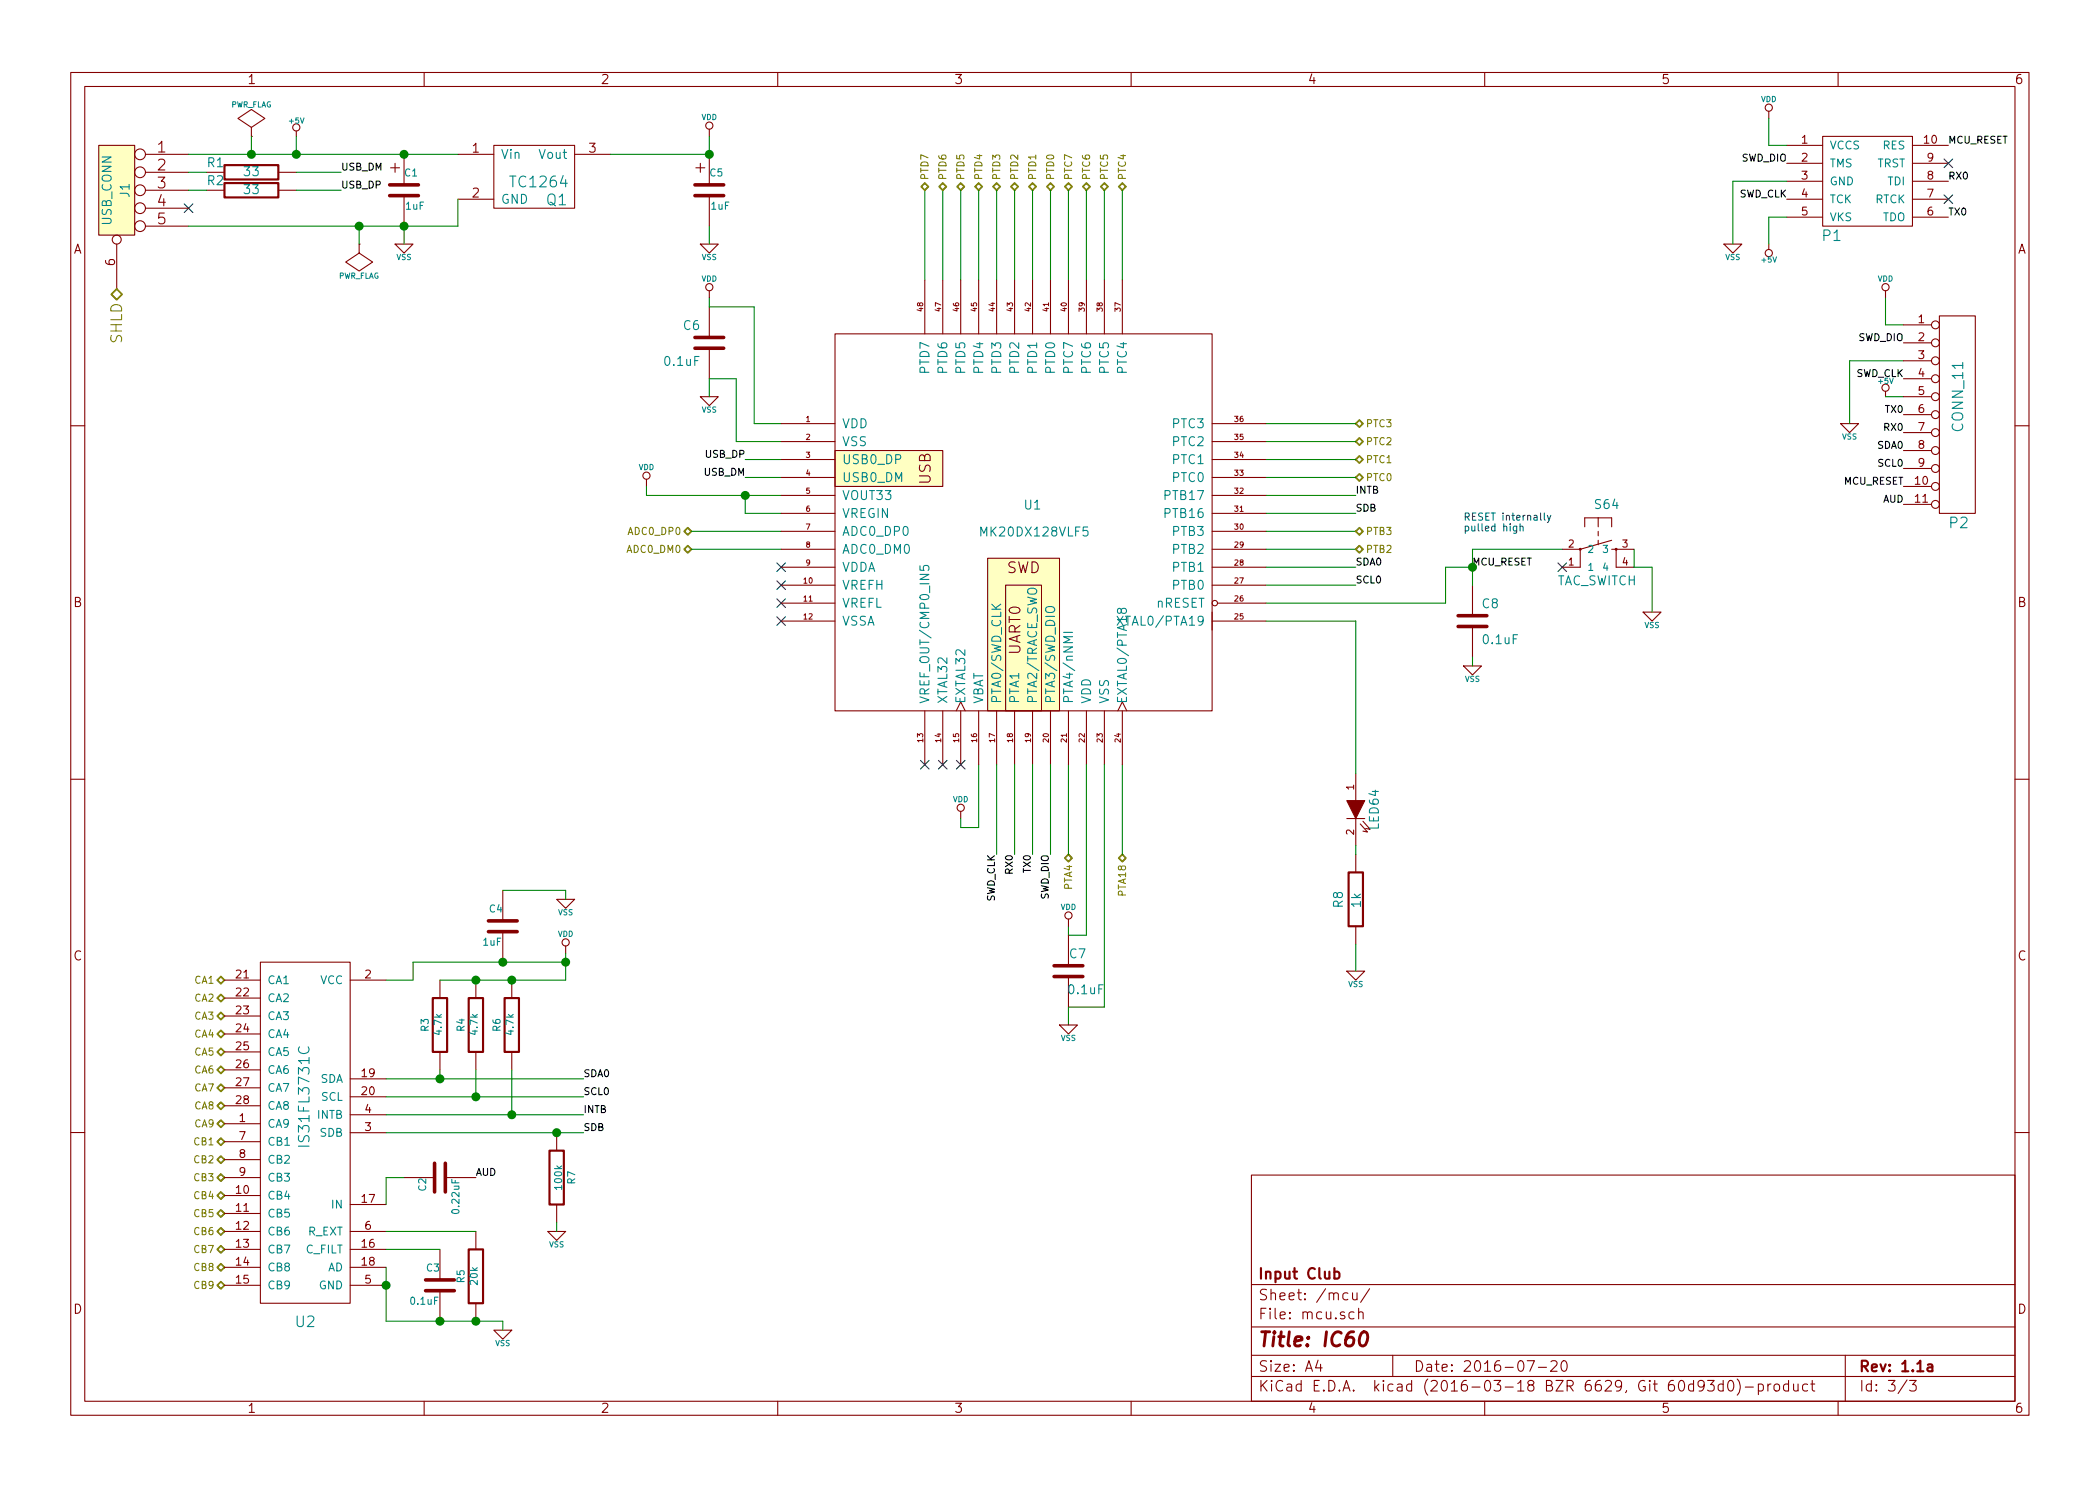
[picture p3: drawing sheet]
EESchema Schematic File Version 2
LIBS:IC60
LIBS:IC60-cache
EELAYER 25 0
EELAYER END
$Descr A4 11693 8268
encoding utf-8
Sheet 3 3
Title "IC60"
Date "2016-07-20"
Rev "1.1a"
Comp "Input Club"
Comment1 ""
Comment2 ""
Comment3 ""
Comment4 ""
$EndDescr
$Comp
L R R8
U 1 1
P 7550 5000
F 0 "R8" V 7450 4950 50  0000 L CNN
F 1 "1k" V 7550 4950 50  0000 L CNN
F 2 "lib.pretty:SMD-1005" V 7450 5000 60  0001 C CNN
F 3 "" H 7550 5000 60  0001 C CNN
	1    7550 5000
	1    0    0    -1  
$EndComp
$Comp
L LED LED64
U 1 1
P 7550 4500
F 0 "LED64" H 7550 4400 50  0000 C CNN
F 1 "LED" V 7650 4650 50  0001 C CNN
F 2 "lib.pretty:LED-0603" H 7550 4600 60  0001 C CNN
F 3 "" H 7550 4500 60  0001 C CNN
	1    7550 4500
	0    -1   1    0   
$EndComp
$Comp
L C C8
U 1 1
P 8200 3450
F 0 "C8" H 8250 3550 50  0000 L CNN
F 1 "0.1uF" H 8250 3350 50  0000 L CNN
F 2 "lib.pretty:SMD-1005" V 8100 3450 60  0001 C CNN
F 3 "" H 8200 3450 60  0001 C CNN
	1    8200 3450
	1    0    0    -1  
$EndComp
$Comp
L C C6
U 1 1
P 3950 1900
F 0 "C6" H 4000 2000 50  0000 L CNN
F 1 "0.1uF" H 4000 1800 50  0000 L CNN
F 2 "lib.pretty:SMD-1005" V 3800 1900 50  0001 C CNN
F 3 "" H 3950 1900 60  0001 C CNN
	1    3950 1900
	-1   0    0    -1  
$EndComp
Text HLabel 5950 4750 3    40   3State ~ 0
PTA4
$Comp
L VSS #PWR01
U 1 1
P 3950 2200
F 0 "#PWR01" H 3950 2200 30  0001 C CNN
F 1 "VSS" H 3950 2130 30  0000 C CNN
F 2 "" H 3950 2200 60  0001 C CNN
F 3 "" H 3950 2200 60  0001 C CNN
	1    3950 2200
	1    0    0    -1  
$EndComp
$Comp
L VSS #PWR02
U 1 1
P 9200 3400
F 0 "#PWR02" H 9200 3400 30  0001 C CNN
F 1 "VSS" H 9200 3330 30  0000 C CNN
F 2 "" H 9200 3400 60  0001 C CNN
F 3 "" H 9200 3400 60  0001 C CNN
	1    9200 3400
	1    0    0    -1  
$EndComp
$Comp
L VSS #PWR03
U 1 1
P 8200 3700
F 0 "#PWR03" H 8200 3700 30  0001 C CNN
F 1 "VSS" H 8200 3630 30  0000 C CNN
F 2 "" H 8200 3700 60  0001 C CNN
F 3 "" H 8200 3700 60  0001 C CNN
	1    8200 3700
	1    0    0    -1  
$EndComp
$Comp
L VSS #PWR04
U 1 1
P 7550 5400
F 0 "#PWR04" H 7550 5400 30  0001 C CNN
F 1 "VSS" H 7550 5330 30  0000 C CNN
F 2 "" H 7550 5400 60  0001 C CNN
F 3 "" H 7550 5400 60  0001 C CNN
	1    7550 5400
	1    0    0    -1  
$EndComp
NoConn ~ 8700 3150
Text HLabel 7550 2650 2    40   3State ~ 0
PTC0
Text HLabel 3850 2950 0    40   3State ~ 0
ADC0_DP0
Text HLabel 3850 3050 0    40   3State ~ 0
ADC0_DM0
$Comp
L VDD #PWR05
U 1 1
P 3950 1650
F 0 "#PWR05" H 3950 1750 30  0001 C CNN
F 1 "VDD" H 3950 1760 30  0000 C CNN
F 2 "" H 3950 1650 60  0000 C CNN
F 3 "" H 3950 1650 60  0000 C CNN
	1    3950 1650
	1    0    0    -1  
$EndComp
$Comp
L VDD #PWR06
U 1 1
P 5350 4550
F 0 "#PWR06" H 5350 4650 30  0001 C CNN
F 1 "VDD" H 5350 4660 30  0000 C CNN
F 2 "" H 5350 4550 60  0000 C CNN
F 3 "" H 5350 4550 60  0000 C CNN
	1    5350 4550
	1    0    0    -1  
$EndComp
$Comp
L R R2
U 1 1
P 1400 1050
F 0 "R2" V 1450 1250 50  0000 C CNN
F 1 "33" V 1400 1050 50  0000 C CNN
F 2 "lib.pretty:SMD-1005" V 1300 1050 50  0001 C CNN
F 3 "" H 1400 1050 60  0001 C CNN
	1    1400 1050
	0    -1   -1   0   
$EndComp
$Comp
L R R1
U 1 1
P 1400 950
F 0 "R1" V 1450 1150 50  0000 C CNN
F 1 "33" V 1400 950 50  0000 C CNN
F 2 "lib.pretty:SMD-1005" V 1500 950 50  0001 C CNN
F 3 "" H 1400 950 60  0001 C CNN
	1    1400 950 
	0    -1   -1   0   
$EndComp
NoConn ~ 1050 1150
Text Label 1900 950  0    39   ~ 0
USB_DM
Text Label 1900 1050 0    39   ~ 0
USB_DP
Text Label 4150 2550 2    39   ~ 0
USB_DP
Text Label 4150 2650 2    39   ~ 0
USB_DM
$Comp
L VSS #PWR07
U 1 1
P 9650 1350
F 0 "#PWR07" H 9650 1350 30  0001 C CNN
F 1 "VSS" H 9650 1280 30  0000 C CNN
F 2 "" H 9650 1350 60  0000 C CNN
F 3 "" H 9650 1350 60  0000 C CNN
	1    9650 1350
	1    0    0    -1  
$EndComp
Text Label 5550 4750 3    39   ~ 0
SWD_CLK
Text Label 5850 4750 3    39   ~ 0
SWD_DIO
Text Label 9950 1100 2    39   ~ 0
SWD_CLK
Text Label 9950 900  2    39   ~ 0
SWD_DIO
$Comp
L VSS #PWR08
U 1 1
P 2250 1350
F 0 "#PWR08" H 2250 1350 30  0001 C CNN
F 1 "VSS" H 2250 1280 30  0000 C CNN
F 2 "" H 2250 1350 60  0000 C CNN
F 3 "" H 2250 1350 60  0000 C CNN
	1    2250 1350
	1    0    0    -1  
$EndComp
$Comp
L +5V #PWR09
U 1 1
P 9850 1350
F 0 "#PWR09" H 9850 1440 20  0001 C CNN
F 1 "+5V" H 9850 1440 30  0000 C CNN
F 2 "" H 9850 1350 60  0000 C CNN
F 3 "" H 9850 1350 60  0000 C CNN
	1    9850 1350
	-1   0    0    1   
$EndComp
$Comp
L PWR_FLAG #FLG010
U 1 1
P 1400 750
F 0 "#FLG010" H 1400 845 30  0001 C CNN
F 1 "PWR_FLAG" H 1400 930 30  0000 C CNN
F 2 "" H 1400 750 60  0000 C CNN
F 3 "" H 1400 750 60  0000 C CNN
	1    1400 750 
	1    0    0    -1  
$EndComp
$Comp
L PWR_FLAG #FLG011
U 1 1
P 2000 1350
F 0 "#FLG011" H 2000 1445 30  0001 C CNN
F 1 "PWR_FLAG" H 2000 1530 30  0000 C CNN
F 2 "" H 2000 1350 60  0000 C CNN
F 3 "" H 2000 1350 60  0000 C CNN
	1    2000 1350
	-1   0    0    1   
$EndComp
Text HLabel 6250 4750 3    40   3State ~ 0
PTA18
Text HLabel 5550 1050 1    40   3State ~ 0
PTD3
Text HLabel 5750 1050 1    40   3State ~ 0
PTD1
Text HLabel 5650 1050 1    40   3State ~ 0
PTD2
Text Notes 8150 2950 0    40   ~ 0
RESET internally\npulled high
Text HLabel 5450 1050 1    40   3State ~ 0
PTD4
Text HLabel 5350 1050 1    40   3State ~ 0
PTD5
Text HLabel 1250 5450 0    40   3State ~ 0
CA1
Text HLabel 1250 5550 0    40   3State ~ 0
CA2
Text HLabel 1250 5650 0    40   3State ~ 0
CA3
Text HLabel 1250 5750 0    40   3State ~ 0
CA4
Text HLabel 1250 5850 0    40   3State ~ 0
CA5
Text HLabel 1250 5950 0    40   3State ~ 0
CA6
Text HLabel 1250 6050 0    40   3State ~ 0
CA7
Text HLabel 1250 6150 0    40   3State ~ 0
CA8
Text HLabel 1250 6250 0    40   3State ~ 0
CA9
Text HLabel 1250 6350 0    40   3State ~ 0
CB1
Text HLabel 1250 6450 0    40   3State ~ 0
CB2
Text HLabel 1250 6550 0    40   3State ~ 0
CB3
Text HLabel 1250 6650 0    40   3State ~ 0
CB4
Text HLabel 1250 6750 0    40   3State ~ 0
CB5
Text HLabel 1250 6850 0    40   3State ~ 0
CB6
Text HLabel 1250 6950 0    40   3State ~ 0
CB7
Text HLabel 1250 7050 0    40   3State ~ 0
CB8
Text HLabel 1250 7150 0    40   3State ~ 0
CB9
$Comp
L C C2
U 1 1
P 2450 6550
F 0 "C2" H 2450 6650 40  0000 L CNN
F 1 "0.22uF" H 2456 6465 40  0000 L CNN
F 2 "lib.pretty:SMD-1005" H 2488 6400 30  0001 C CNN
F 3 "~" H 2450 6550 60  0000 C CNN
	1    2450 6550
	0    -1   1    0   
$EndComp
$Comp
L C C4
U 1 1
P 2800 5150
F 0 "C4" H 2800 5250 40  0000 L CNN
F 1 "1uF" H 2806 5065 40  0000 L CNN
F 2 "lib.pretty:SMD-1005" H 2838 5000 30  0001 C CNN
F 3 "~" H 2800 5150 60  0000 C CNN
	1    2800 5150
	-1   0    0    -1  
$EndComp
$Comp
L VSS #PWR012
U 1 1
P 3150 5000
F 0 "#PWR012" H 3150 5000 30  0001 C CNN
F 1 "VSS" H 3150 4930 30  0000 C CNN
F 2 "~" H 3150 5000 60  0000 C CNN
F 3 "~" H 3150 5000 60  0000 C CNN
	1    3150 5000
	-1   0    0    -1  
$EndComp
$Comp
L R R3
U 1 1
P 2450 5700
F 0 "R3" V 2530 5700 40  0000 C CNN
F 1 "4.7k" V 2457 5701 40  0000 C CNN
F 2 "lib.pretty:SMD-1005" V 2380 5700 30  0001 C CNN
F 3 "~" H 2450 5700 30  0000 C CNN
	1    2450 5700
	-1   0    0    -1  
$EndComp
$Comp
L R R4
U 1 1
P 2650 5700
F 0 "R4" V 2730 5700 40  0000 C CNN
F 1 "4.7k" V 2657 5701 40  0000 C CNN
F 2 "lib.pretty:SMD-1005" V 2580 5700 30  0001 C CNN
F 3 "~" H 2650 5700 30  0000 C CNN
	1    2650 5700
	-1   0    0    -1  
$EndComp
$Comp
L R R6
U 1 1
P 2850 5700
F 0 "R6" V 2930 5700 40  0000 C CNN
F 1 "4.7k" V 2857 5701 40  0000 C CNN
F 2 "lib.pretty:SMD-1005" V 2780 5700 30  0001 C CNN
F 3 "~" H 2850 5700 30  0000 C CNN
	1    2850 5700
	-1   0    0    -1  
$EndComp
$Comp
L R R7
U 1 1
P 3100 6550
F 0 "R7" V 3180 6550 40  0000 C CNN
F 1 "100k" V 3107 6551 40  0000 C CNN
F 2 "lib.pretty:SMD-1005" V 3030 6550 30  0001 C CNN
F 3 "~" H 3100 6550 30  0000 C CNN
	1    3100 6550
	1    0    0    1   
$EndComp
$Comp
L VSS #PWR013
U 1 1
P 3100 6850
F 0 "#PWR013" H 3100 6850 30  0001 C CNN
F 1 "VSS" H 3100 6780 30  0000 C CNN
F 2 "~" H 3100 6850 60  0000 C CNN
F 3 "~" H 3100 6850 60  0000 C CNN
	1    3100 6850
	-1   0    0    -1  
$EndComp
$Comp
L R R5
U 1 1
P 2650 7100
F 0 "R5" V 2730 7100 40  0000 C CNN
F 1 "20k" V 2657 7101 40  0000 C CNN
F 2 "lib.pretty:SMD-1005" V 2580 7100 30  0001 C CNN
F 3 "~" H 2650 7100 30  0000 C CNN
	1    2650 7100
	-1   0    0    -1  
$EndComp
$Comp
L C C3
U 1 1
P 2450 7150
F 0 "C3" H 2450 7250 40  0000 L CNN
F 1 "0.1uF" H 2456 7065 40  0000 L CNN
F 2 "lib.pretty:SMD-1005" H 2488 7000 30  0001 C CNN
F 3 "~" H 2450 7150 60  0000 C CNN
	1    2450 7150
	-1   0    0    -1  
$EndComp
$Comp
L VSS #PWR014
U 1 1
P 2800 7400
F 0 "#PWR014" H 2800 7400 30  0001 C CNN
F 1 "VSS" H 2800 7330 30  0000 C CNN
F 2 "~" H 2800 7400 60  0000 C CNN
F 3 "~" H 2800 7400 60  0000 C CNN
	1    2800 7400
	-1   0    0    -1  
$EndComp
Text Label 7550 3250 0    39   ~ 0
SCL0
Text Label 3250 6000 0    39   ~ 0
SDA0
Text Label 3250 6100 0    39   ~ 0
SCL0
Text Label 7550 2850 0    39   ~ 0
SDB
Text Label 7550 2750 0    39   ~ 0
INTB
Text Label 3250 6200 0    39   ~ 0
INTB
Text Label 3250 6300 0    39   ~ 0
SDB
$Comp
L IS31FL3731C U2
U 1 1
P 1700 6100
F 0 "U2" H 1700 4850 59  0000 C CNN
F 1 "IS31FL3731C" V 1700 6100 59  0000 C CNN
F 2 "lib.pretty:SSOP-28" H 1700 6100 60  0001 C CNN
F 3 "~" H 1700 6100 60  0000 C CNN
F 4 "Dual-row" H 1470 5370 5   0001 L BNN "Field4"
	1    1700 6100
	-1   0    0    -1  
$EndComp
Text Label 10600 2500 2    39   ~ 0
SDA0
Text Label 10600 2600 2    39   ~ 0
SCL0
$Comp
L TC1264 Q1
U 1 1
P 3000 1000
F 0 "Q1" H 3100 900 60  0000 C CNN
F 1 "TC1264" H 3000 1000 60  0000 C CNN
F 2 "lib.pretty:SOT-223" H 3000 1000 60  0001 C CNN
F 3 "" H 3000 1000 60  0000 C CNN
	1    3000 1000
	1    0    0    -1  
$EndComp
$Comp
L VDD #PWR015
U 1 1
P 3950 750
F 0 "#PWR015" H 3950 850 30  0001 C CNN
F 1 "VDD" H 3950 860 30  0000 C CNN
F 2 "" H 3950 750 60  0000 C CNN
F 3 "" H 3950 750 60  0000 C CNN
	1    3950 750 
	1    0    0    -1  
$EndComp
$Comp
L CT C5
U 1 1
P 3950 1050
F 0 "C5" H 3950 1150 40  0000 L CNN
F 1 "1uF" H 3956 965 40  0000 L CNN
F 2 "lib.pretty:SMD-1005" H 3988 900 30  0001 C CNN
F 3 "" H 3950 1050 60  0000 C CNN
	1    3950 1050
	1    0    0    -1  
$EndComp
$Comp
L VSS #PWR016
U 1 1
P 3950 1350
F 0 "#PWR016" H 3950 1350 30  0001 C CNN
F 1 "VSS" H 3950 1280 30  0000 C CNN
F 2 "" H 3950 1350 60  0000 C CNN
F 3 "" H 3950 1350 60  0000 C CNN
	1    3950 1350
	1    0    0    -1  
$EndComp
$Comp
L +5V #PWR017
U 1 1
P 1650 750
F 0 "#PWR017" H 1650 840 20  0001 C CNN
F 1 "+5V" H 1650 840 30  0000 C CNN
F 2 "" H 1650 750 60  0000 C CNN
F 3 "" H 1650 750 60  0000 C CNN
	1    1650 750 
	1    0    0    -1  
$EndComp
$Comp
L FLASH_HDR P1
U 1 1
P 10400 1000
F 0 "P1" H 10200 700 59  0000 C CNN
F 1 "FLASH_HDR" V 10400 1000 59  0001 C CNN
F 2 "lib.pretty:JLINK_NEEDLE" H 10400 1000 60  0001 C CNN
F 3 "" H 10400 1000 60  0000 C CNN
F 4 "Dual-row" H 10170 770 5   0001 L BNN "Field4"
	1    10400 1000
	1    0    0    -1  
$EndComp
$Comp
L VDD #PWR018
U 1 1
P 9850 650
F 0 "#PWR018" H 9850 750 30  0001 C CNN
F 1 "VDD" H 9850 760 30  0000 C CNN
F 2 "" H 9850 650 60  0000 C CNN
F 3 "" H 9850 650 60  0000 C CNN
	1    9850 650 
	1    0    0    -1  
$EndComp
Text Label 8200 3150 0    39   ~ 0
MCU_RESET
Text Label 10850 800  0    39   ~ 0
MCU_RESET
$Comp
L VSS #PWR019
U 1 1
P 10300 2350
F 0 "#PWR019" H 10300 2350 30  0001 C CNN
F 1 "VSS" H 10300 2280 30  0000 C CNN
F 2 "" H 10300 2350 60  0000 C CNN
F 3 "" H 10300 2350 60  0000 C CNN
	1    10300 2350
	1    0    0    -1  
$EndComp
Text Label 10600 2100 2    39   ~ 0
SWD_CLK
Text Label 10600 1900 2    39   ~ 0
SWD_DIO
$Comp
L +5V #PWR020
U 1 1
P 10500 2200
F 0 "#PWR020" H 10500 2290 20  0001 C CNN
F 1 "+5V" H 10500 2290 30  0000 C CNN
F 2 "" H 10500 2200 60  0000 C CNN
F 3 "" H 10500 2200 60  0000 C CNN
	1    10500 2200
	1    0    0    -1  
$EndComp
$Comp
L VDD #PWR021
U 1 1
P 10500 1650
F 0 "#PWR021" H 10500 1750 30  0001 C CNN
F 1 "VDD" H 10500 1760 30  0000 C CNN
F 2 "" H 10500 1650 60  0000 C CNN
F 3 "" H 10500 1650 60  0000 C CNN
	1    10500 1650
	1    0    0    -1  
$EndComp
Text Label 10600 2700 2    39   ~ 0
MCU_RESET
Text Label 2650 6550 0    39   ~ 0
AUD
Text Label 10600 2800 2    39   ~ 0
AUD
$Comp
L CT C1
U 1 1
P 2250 1050
F 0 "C1" H 2250 1150 40  0000 L CNN
F 1 "1uF" H 2256 965 40  0000 L CNN
F 2 "lib.pretty:SMD-1005" H 2288 900 30  0001 C CNN
F 3 "" H 2250 1050 60  0000 C CNN
	1    2250 1050
	1    0    0    -1  
$EndComp
$Comp
L VDD #PWR022
U 1 1
P 3150 5300
F 0 "#PWR022" H 3150 5400 30  0001 C CNN
F 1 "VDD" H 3150 5410 30  0000 C CNN
F 2 "" H 3150 5300 60  0000 C CNN
F 3 "" H 3150 5300 60  0000 C CNN
	1    3150 5300
	-1   0    0    -1  
$EndComp
NoConn ~ 4350 3350
NoConn ~ 4350 3450
NoConn ~ 4350 3150
NoConn ~ 4350 3250
$Comp
L TAC_SWITCH S64
U 1 1
P 8900 3050
F 0 "S64" H 8875 3275 50  0000 L BNN
F 1 "TAC_SWITCH" H 8675 2850 50  0000 L BNN
F 2 "lib.pretty:TACT_4x3" H 8900 3200 50  0001 C CNN
F 3 "" H 8900 3050 60  0000 C CNN
	1    8900 3050
	1    0    0    -1  
$EndComp
$Comp
L USB_CONN J1
U 1 1
P 650 1050
F 0 "J1" V 600 1050 50  0000 C CNN
F 1 "USB_CONN" V 700 1050 50  0000 C CNN
F 2 "lib.pretty:MOLEX_USB_51387-0578" H 650 1050 60  0001 C CNN
F 3 "" H 650 1050 60  0000 C CNN
	1    650  1050
	-1   0    0    -1  
$EndComp
Text HLabel 6250 1050 1    40   3State ~ 0
PTC4
Text HLabel 6150 1050 1    40   3State ~ 0
PTC5
Text HLabel 6050 1050 1    40   3State ~ 0
PTC6
Text HLabel 5950 1050 1    40   3State ~ 0
PTC7
Text HLabel 5850 1050 1    40   3State ~ 0
PTD0
Text HLabel 7550 2550 2    40   3State ~ 0
PTC1
Text HLabel 7550 2450 2    40   3State ~ 0
PTC2
Text HLabel 7550 2350 2    40   3State ~ 0
PTC3
Connection ~ 2800 5350
Wire Wire Line
	3150 5300 3150 5450
Wire Wire Line
	3150 4950 3150 5000
Wire Wire Line
	3150 5350 2300 5350
Wire Wire Line
	5150 1550 5150 1050
Wire Wire Line
	5350 1550 5350 1050
Wire Wire Line
	1050 1250 2550 1250
Wire Wire Line
	7550 3450 7550 4300
Wire Wire Line
	5750 1550 5750 1050
Wire Wire Line
	5650 1050 5650 1550
Wire Wire Line
	5550 1550 5550 1050
Wire Wire Line
	5850 1550 5850 1050
Wire Wire Line
	7550 2850 7050 2850
Wire Wire Line
	7550 2750 7050 2750
Wire Wire Line
	6250 4250 6250 4750
Wire Wire Line
	5450 1550 5450 1050
Wire Wire Line
	2000 1350 2000 1250
Wire Wire Line
	1050 850  2550 850 
Connection ~ 2000 1250
Connection ~ 1400 850 
Wire Wire Line
	1400 750  1400 850 
Wire Wire Line
	7550 3050 7050 3050
Wire Wire Line
	4350 2550 4150 2550
Wire Wire Line
	4350 2650 4150 2650
Wire Wire Line
	1650 950  1900 950 
Wire Wire Line
	1650 1050 1900 1050
Wire Wire Line
	7550 2650 7050 2650
Wire Wire Line
	6150 1550 6150 1050
Wire Wire Line
	6050 1050 6050 1550
Wire Wire Line
	5950 1550 5950 1050
Wire Wire Line
	7550 2950 7050 2950
Wire Wire Line
	7050 2550 7550 2550
Wire Wire Line
	4200 1700 3950 1700
Wire Wire Line
	4200 2350 4200 1700
Wire Wire Line
	4350 2350 4200 2350
Wire Wire Line
	4100 2450 4350 2450
Wire Wire Line
	4100 2100 4100 2450
Wire Wire Line
	3950 2100 4100 2100
Connection ~ 8200 3150
Wire Wire Line
	8700 3050 8200 3050
Wire Wire Line
	8200 3050 8200 3250
Wire Wire Line
	7550 4700 7550 4750
Wire Wire Line
	7550 5250 7550 5400
Wire Wire Line
	9100 3150 9100 3050
Wire Wire Line
	3950 1700 3950 1650
Wire Wire Line
	7550 3150 7050 3150
Wire Wire Line
	7050 3250 7550 3250
Wire Wire Line
	7550 2450 7050 2450
Wire Wire Line
	7050 2350 7550 2350
Wire Wire Line
	6250 1550 6250 1050
Wire Wire Line
	5950 4750 5950 4250
Wire Wire Line
	4350 3050 3850 3050
Wire Wire Line
	4350 2950 3850 2950
Wire Wire Line
	3950 2200 3950 2100
Wire Wire Line
	8200 3650 8200 3700
Wire Wire Line
	9200 3150 9100 3150
Wire Wire Line
	9200 3400 9200 3150
Wire Wire Line
	5250 1050 5250 1550
Wire Wire Line
	2150 5450 2300 5450
Wire Wire Line
	2300 5450 2300 5350
Wire Wire Line
	2450 6000 2450 5950
Connection ~ 2450 6000
Wire Wire Line
	2650 6100 2650 5950
Connection ~ 2650 6100
Wire Wire Line
	2850 6200 2850 5950
Connection ~ 2850 6200
Wire Wire Line
	3150 5450 2450 5450
Wire Wire Line
	3100 6800 3100 6850
Wire Wire Line
	2150 6950 2450 6950
Wire Wire Line
	2800 7350 2800 7400
Connection ~ 2650 7350
Wire Wire Line
	2800 7350 2150 7350
Wire Wire Line
	2150 6300 3250 6300
Wire Wire Line
	2150 6200 3250 6200
Wire Wire Line
	2150 6100 3250 6100
Wire Wire Line
	2150 6000 3250 6000
Connection ~ 3150 5350
Wire Wire Line
	2150 6850 2650 6850
Connection ~ 3100 6300
Connection ~ 2850 5450
Connection ~ 2650 5450
Wire Wire Line
	2150 7350 2150 7050
Connection ~ 2450 7350
Connection ~ 2150 7150
Wire Wire Line
	7050 3350 8050 3350
Wire Wire Line
	8050 3350 8050 3150
Wire Wire Line
	8050 3150 8200 3150
Wire Wire Line
	1050 950  1150 950 
Wire Wire Line
	1150 1050 1050 1050
Connection ~ 2250 1250
Wire Wire Line
	3950 1350 3950 1250
Connection ~ 3950 850 
Connection ~ 1650 850 
Wire Wire Line
	1650 750  1650 850 
Wire Wire Line
	9950 800  9850 800 
Wire Wire Line
	9850 800  9850 650 
Wire Wire Line
	9950 1000 9650 1000
Wire Wire Line
	9650 1000 9650 1350
Wire Wire Line
	9850 1200 9850 1350
Wire Wire Line
	9950 1200 9850 1200
Wire Wire Line
	10600 1800 10500 1800
Wire Wire Line
	10500 1800 10500 1650
Wire Wire Line
	10600 2000 10300 2000
Wire Wire Line
	10300 2000 10300 2350
Wire Wire Line
	10600 2200 10500 2200
Wire Wire Line
	2550 1250 2550 1100
Wire Wire Line
	2250 1350 2250 1250
Connection ~ 2250 850 
Wire Wire Line
	3950 850  3400 850 
Wire Wire Line
	3950 850  3950 750 
Wire Wire Line
	5450 4250 5450 4600
Wire Wire Line
	5450 4600 5350 4600
Wire Wire Line
	5350 4600 5350 4550
Wire Wire Line
	2150 6700 2150 6550
Wire Wire Line
	2150 6550 2250 6550
Wire Wire Line
	2800 4950 3150 4950
$Comp
L VDD #PWR023
U 1 1
P 3600 2700
F 0 "#PWR023" H 3600 2800 30  0001 C CNN
F 1 "VDD" H 3600 2810 30  0000 C CNN
F 2 "" H 3600 2700 60  0000 C CNN
F 3 "" H 3600 2700 60  0000 C CNN
	1    3600 2700
	1    0    0    -1  
$EndComp
Wire Wire Line
	3600 2700 3600 2750
Wire Wire Line
	3600 2750 4350 2750
Wire Wire Line
	4150 2750 4150 2850
Wire Wire Line
	4150 2850 4350 2850
Connection ~ 4150 2750
Text Label 10850 1200 0    39   ~ 0
TX0
Text Label 10850 1000 0    39   ~ 0
RX0
Text Label 5650 4750 3    39   ~ 0
RX0
Text Label 5750 4750 3    39   ~ 0
TX0
$Comp
L MK20LF U1
U 1 1
P 5700 2900
F 0 "U1" H 5700 3000 50  0000 L CNN
F 1 "MK20DX128VLF5" H 5450 2850 50  0000 L CNN
F 2 "lib.pretty:LQFP48" H 5700 2900 60  0001 C CNN
F 3 "" H 5700 2900 60  0000 C CNN
	1    5700 2900
	1    0    0    -1  
$EndComp
Wire Wire Line
	5950 5150 5950 5200
Wire Wire Line
	5950 5600 5950 5700
$Comp
L VSS #PWR024
U 1 1
P 5950 5700
F 0 "#PWR024" H 5950 5700 30  0001 C CNN
F 1 "VSS" H 5950 5630 30  0000 C CNN
F 2 "" H 5950 5700 60  0001 C CNN
F 3 "" H 5950 5700 60  0001 C CNN
	1    5950 5700
	1    0    0    -1  
$EndComp
Wire Wire Line
	5950 5600 6150 5600
$Comp
L VDD #PWR025
U 1 1
P 5950 5150
F 0 "#PWR025" H 5950 5250 30  0001 C CNN
F 1 "VDD" H 5950 5260 30  0000 C CNN
F 2 "" H 5950 5150 60  0000 C CNN
F 3 "" H 5950 5150 60  0000 C CNN
	1    5950 5150
	1    0    0    -1  
$EndComp
Wire Wire Line
	5950 5200 6050 5200
$Comp
L C C7
U 1 1
P 5950 5400
F 0 "C7" H 5850 5500 50  0000 L CNN
F 1 "0.1uF" H 5750 5300 50  0000 L CNN
F 2 "lib.pretty:SMD-1005" V 5800 5400 50  0001 C CNN
F 3 "" H 5950 5400 60  0001 C CNN
	1    5950 5400
	-1   0    0    -1  
$EndComp
Wire Wire Line
	6150 5600 6150 4250
Wire Wire Line
	6050 5200 6050 4250
NoConn ~ 5350 4250
NoConn ~ 5250 4250
NoConn ~ 5150 4250
Text HLabel 5250 1050 1    40   3State ~ 0
PTD6
Text HLabel 5150 1050 1    40   3State ~ 0
PTD7
Text Label 7550 3150 0    39   ~ 0
SDA0
Text HLabel 7550 3050 2    40   3State ~ 0
PTB2
Text HLabel 7550 2950 2    40   3State ~ 0
PTB3
Wire Wire Line
	7050 3450 7550 3450
Wire Wire Line
	5750 4750 5750 4250
Wire Wire Line
	5650 4250 5650 4750
NoConn ~ 10850 1100
NoConn ~ 10850 900 
Text HLabel 650  1600 3    60   BiDi ~ 0
SHLD
$Comp
L CONN_11 P2
U 1 1
P 10900 2300
F 0 "P2" H 10850 1700 59  0000 L CNN
F 1 "CONN_11" V 10900 2200 59  0000 L CNN
F 2 "lib.pretty:HEADER_1x11" H 10900 2350 60  0001 C CNN
F 3 "" H 10900 2350 60  0000 C CNN
F 4 "Single-row" H 10820 1870 5   0001 L BNN "Field4"
	1    10900 2300
	1    0    0    -1  
$EndComp
Text Label 10600 2300 2    39   ~ 0
TX0
Text Label 10600 2400 2    39   ~ 0
RX0
Wire Wire Line
	5850 4250 5850 4750
Wire Wire Line
	5550 4750 5550 4250
$EndSCHEMATC
